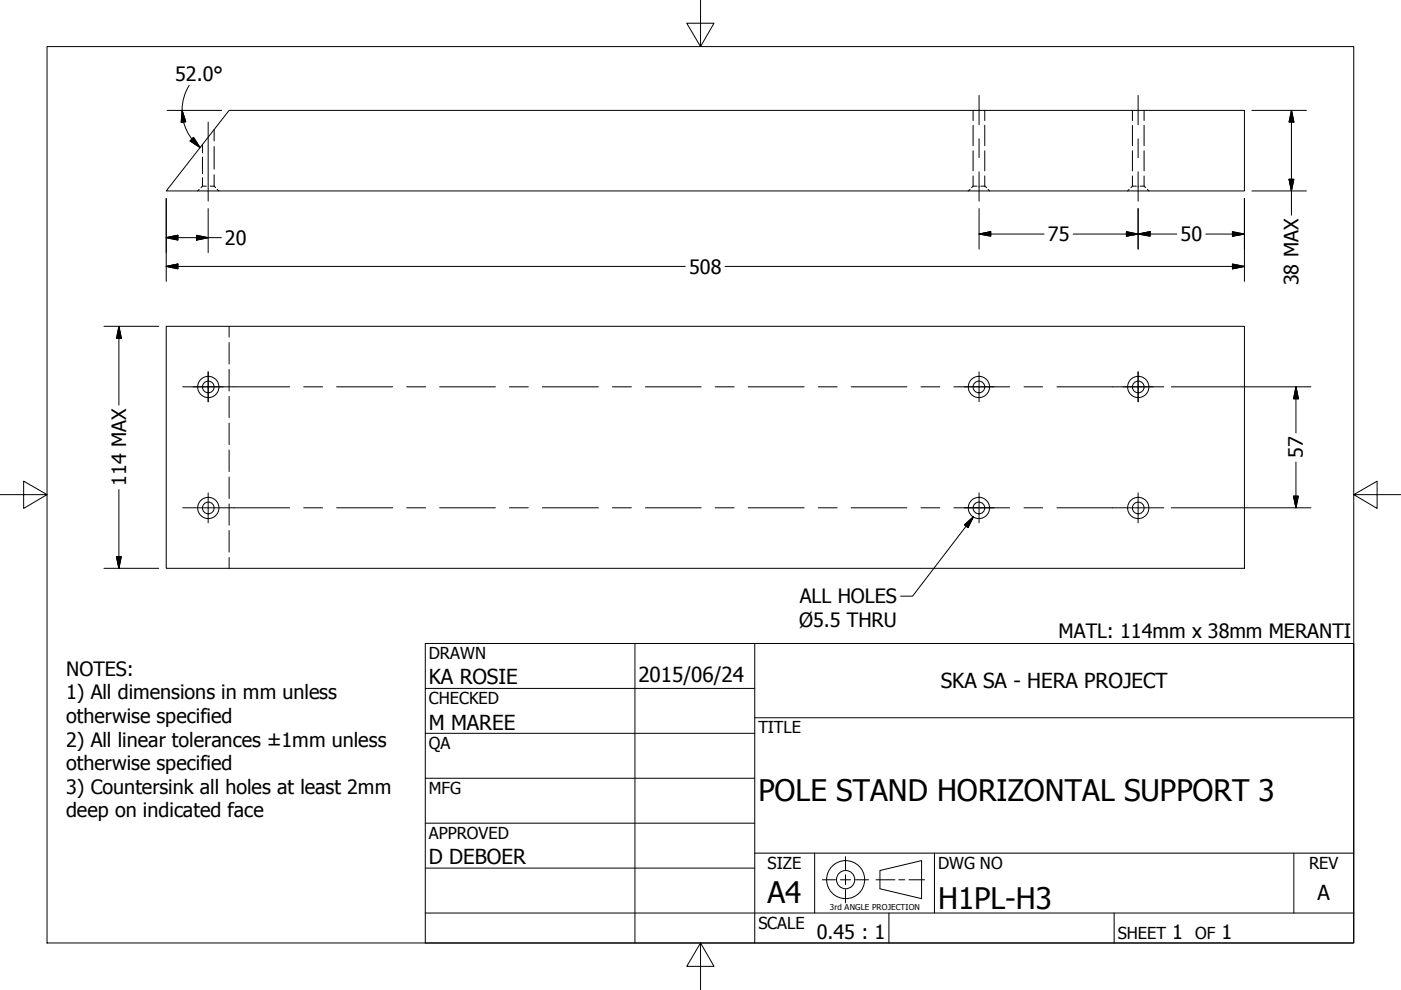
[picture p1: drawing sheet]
<svg xmlns="http://www.w3.org/2000/svg" width="297mm" height="210mm" viewBox="0 0 297 210" stroke-linecap="round" stroke-linejoin="round" font-family="sans-serif">
<!-- layer: Hidden (ANSI) -->
<g fill="none" stroke="#000" stroke-width=".21">
<path d="M42.9 39.5h.9M42.9 39.5l-.3 .3M42.9 30.6v1.8M42.9 33.3v3.5M42.9 37.7v1.8M44.6 39.5h.8M45.4 39.5l.3 .3M45.4 27.5v2.4M45.4 31.1v4.7M45.4 37.1v2.4M206.3 39.5h.8M206.3 39.5l-.3 .3"/>
<path d="M206.3 23.4v2.2M206.3 26.6v4.3M206.3 32v4.2M206.3 37.3v2.2M208 39.5h.8M208.8 39.5l.4 .3M208.8 23.4v2.2M208.8 26.6v4.3M208.8 32v4.2M208.8 37.3v2.2M240.1 39.5h.8M240.1 39.5l-.3 .3"/>
<path d="M240.1 23.4v2.2M240.1 26.6v4.3M240.1 32v4.2M240.1 37.3v2.2M241.7 39.5h.9M242.6 39.5l.3 .3M242.6 23.4v2.2M242.6 26.6v4.3M242.6 32v4.2M242.6 37.3v2.2M42.2 40.2l-.3 .3M46 40.2l.4 .3"/>
<path d="M205.7 40.2l-.4 .3M209.5 40.2l.3 .3M239.4 40.2l-.3 .3M243.3 40.2l.3 .3M48.6 69.2v2.3M48.6 72.6v4.6M48.6 78.3v4.6M48.6 84v4.6M48.6 89.7v4.6M48.6 95.4v4.6M48.6 101.1v4.6M48.6 106.8v4.6"/>
<path d="M48.6 112.5v4.6M48.6 118.2v2.3"/>
</g>
<!-- layer: Visible (ANSI) -->
<g fill="none" stroke="#000" stroke-width=".21">
<path d="M48.6 23.4h215.2v17.1h-228.6zM35.2 69.2h228.6v51.3h-228.6z"/>
<circle cx="44.2" cy="82" r="2.25"/>
<circle cx="44.2" cy="82" r="1.24"/>
<circle cx="207.5" cy="82" r="2.25"/>
<circle cx="207.5" cy="82" r="1.24"/>
<circle cx="241.3" cy="82" r="2.25"/>
<circle cx="241.3" cy="82" r="1.24"/>
<circle cx="44.2" cy="107.7" r="2.25"/>
<circle cx="44.2" cy="107.7" r="1.24"/>
<circle cx="207.5" cy="107.7" r="2.25"/>
<circle cx="207.5" cy="107.7" r="1.24"/>
<circle cx="241.3" cy="107.7" r="2.25"/>
<circle cx="241.3" cy="107.7" r="1.24"/>
</g>
<!-- layer: Border (ANSI) -->
<path d="M148.5 -.1v10l-2.9-5h5.8l-2.9 5M10 9.9h277v190h-277zM0 104.9h10l-5-2.9v5.8l5-2.9M287 104.9l5 2.9v-5.8l-5 2.9h10M148.5 199.9l2.9 5h-5.8l2.9-5v10" fill="none" stroke="#000" stroke-width=".21"/>
<!-- layer: Title (ANSI) -->
<g fill="none" stroke="#000" stroke-width=".21">
<path d="M90.2 136.4h196.8v63.5h-196.8zM134.6 136.4v63.5M160 136.4v63.5M90.2 146h69.8M90.2 155.5h69.8M160 152.2h127M90.2 165h69.8M90.2 174.5h69.8M90.2 193.6h196.8M90.2 184.1h69.8M160 180.9h127M172.7 180.9v12.7"/>
<path d="M188.5 193.6v6.3M198.1 180.9v12.7M236.2 193.6v6.3M274.3 180.9v12.7"/>
</g>
<!-- layer: Center Mark (ANSI) -->
<path d="M44.1 78.8v6.4M207.6 78.8v6.4M241.3 78.8v6.4M41 82h6.3M204.4 82h6.4M238.1 82h6.4M44.1 104.5v6.3M204.4 107.7h6.4M207.6 104.5v6.3M241.3 104.5v6.3" fill="none" stroke="#000" stroke-width=".21"/>
<!-- layer: Centerline (ANSI) -->
<g fill="none" stroke="#000" stroke-width=".21">
<path d="M44.1 25.9v16.7M207.6 20.2v6.3M207.6 29.4v4M207.6 36.4v6.2M241.3 20.2v6.3M241.3 29.4v4M241.3 36.4v6.2M38.7 82h22.7M64.4 82h4M71.4 82h11.8M86.2 82h4M93.2 82h11.8"/>
<path d="M108 82h4M115 82h11.9M129.9 82h4M136.8 82h11.9M151.6 82h4M158.6 82h11.9M173.5 82h4M180.5 82h11.8M195.3 82h4M202.2 82h11.9M217.1 82h3.9M224.1 82h22.7"/>
<path d="M38.7 107.7h22.7M64.4 107.7h4M71.4 107.7h11.8M86.2 107.7h4M93.2 107.7h11.8M108 107.7h4M115 107.7h11.9M129.9 107.7h4M136.8 107.7h11.9M151.6 107.7h4M158.6 107.7h11.9M173.5 107.7h4"/>
<path d="M180.5 107.7h11.8M195.3 107.7h4M202.2 107.7h11.9M217.1 107.7h3.9M224.1 107.7h22.7"/>
</g>
<!-- layer: Dimension (ANSI) -->
<g fill="none" stroke="#000" stroke-width=".21">
<path d="M40.1 18.1a10 10 0 0 0-1.5 5.3M35.4 23.4h11.6M38.6 23.4l.8 2.4-1 .1zM38.6 23.4a10 10 0 0 0 .9 4.1l1.2 2M40.6 29.5l1.8 1.8M41 29.1l1.4 2.2-2.1-1.4zM265.4 23.4h11.6M273.3 38h1l-.5 2.5zM273.8 23.4l.5 2.5h-1zM273.8 23.4v22.2M35.2 56.5l2.5-.5v1zM35.2 50.4l2.5-.5v1z"/>
<path d="M35.2 56.5h110.1M35.2 42.1v17.6M35.2 50.4h11.7M41.7 49.9l2.4 .5-2.4 .5zM44.1 44.2v9.4M153.7 56.5h110.1M207.6 49.6l2.5-.5v1zM207.6 49.6h13.8M207.6 44.2v8.6M227.5 49.6h22M238.8 49.1l2.5 .5-2.5 .5zM241.3 49.6l2.5-.5v1z"/>
<path d="M241.3 44.2v8.6M255.7 49.6h8.1M261.3 56l2.5 .5-2.5 .5zM261.3 49.1l2.5 .5-2.5 .5zM263.8 42.1v17.6M265.4 40.5h11.6M22 69.2h11.7M25.2 69.2l.5 2.5h-1zM25.2 69.2v16.7M248.3 82h29.6M274.8 82l.5 2.6h-1zM274.8 82v9.8"/>
<path d="M274.8 98v9.7M24.7 118h1l-.5 2.5zM25.2 103.8v16.7M248.3 107.7h29.6M274.3 105.2h1l-.5 2.5zM22 120.5h11.7"/>
</g>
<g fill="#000" stroke="#000" stroke-width=".21">
<path d="M38.6 23.4l.8 2.4zM38.6 23.4l.8 2.4-1 .1zM40.3 29.9l2.1 1.4zM41 29.1l1.4 2.2-2.1-1.4zM273.3 38l.5 2.5zM273.3 38h1l-.5 2.5zM273.8 23.4l.5 2.5zM273.8 23.4l.5 2.5h-1zM35.2 56.5l2.5-.5zM35.2 56.5l2.5-.5v1zM35.2 50.4l2.5-.5zM35.2 50.4l2.5-.5v1z"/>
<path d="M41.7 50.9l2.4-.5zM41.7 49.9l2.4 .5-2.4 .5zM207.6 49.6l2.5-.5zM207.6 49.6l2.5-.5v1zM238.8 50.1l2.5-.5zM238.8 49.1l2.5 .5-2.5 .5zM241.3 49.6l2.5-.5zM241.3 49.6l2.5-.5v1zM261.3 57l2.5-.5zM261.3 56l2.5 .5-2.5 .5zM261.3 50.1l2.5-.5zM261.3 49.1l2.5 .5-2.5 .5z"/>
<path d="M25.2 69.2l.5 2.5zM25.2 69.2l.5 2.5h-1zM274.8 82l.5 2.6zM274.8 82l.5 2.6h-1zM24.7 118l.5 2.5zM24.7 118h1l-.5 2.5zM274.3 105.2l.5 2.5zM274.3 105.2h1l-.5 2.5z"/>
</g>
<!-- layer: Sketch Geometry (ANSI) -->
<g fill="none" stroke="#000" stroke-width=".21">
<path d="M174.4 186.5h2.8M178.2 186.5h2.1M179.3 181.6v2.8M179.3 185.5v2.1M179.3 188.6v2.8M181.4 186.5h2.7M185.7 186.5h4M186.6 184.6l8.8-2.1v8l-8.8-2.1zM190.6 186.5h1.2M192.7 186.5h3.3"/>
<circle cx="179.3" cy="186.5" r="4"/>
<circle cx="179.3" cy="186.5" r="1.94"/>
</g>
<!-- layer: Symbol (ANSI) -->
<path d="M204.5 111.3l1.9-1.7-1.2 2.3zM206.4 109.6l-12.9 16.8h-2.6" fill="none" stroke="#000" stroke-width=".21"/>
<path d="M206.4 109.6l-1.2 2.3zM204.5 111.3l1.9-1.7-1.2 2.3z" fill="#000" stroke="#000" stroke-width=".21"/>
<g font-size="6.3">
<text x="160.8" y="169.8">POLE STAND HORIZONTAL SUPPORT 3</text>
<text x="162.8" y="191.4">A4</text>
<text x="198.9" y="192.7">H1PL-H3</text>
</g>
<g font-size="4.4">
<text x="90.9" y="145.1">KA ROSIE</text>
<text x="135.4" y="144.5">2015/06/24</text>
<text x="199.5" y="145.9">SKA SA - HERA PROJECT</text>
<text x="90.9" y="154.7">M MAREE</text>
<text x="90.9" y="183.2">D DEBOER</text>
<text x="279.3" y="190.7">A</text>
</g>
<g font-size="4.2">
<text x="37.1" y="17.2">52.0°</text>
<text x="47.7" y="51.9">20</text>
<text x="222.2" y="51.1">75</text>
<text x="250.3" y="51.1">50</text>
<text x="146.1" y="58">508</text>
<text x="275.3" y="60.5" transform="rotate(-90 275.3 60.5)">38 MAX</text>
<text x="276.2" y="97.1" transform="rotate(-90 276.2 97.1)">57</text>
<text x="26.7" y="103" transform="rotate(-90 26.7 103)">114 MAX</text>
<text x="169.6" y="127.9">ALL HOLES</text>
<text x="169.4" y="132.9">Ø5.5 THRU</text>
<text x="224.4" y="135.3">MATL: 114mm x 38mm MERANTI</text>
<text x="14" y="143.2">NOTES:</text>
<text x="14" y="148.2">1) All dimensions in mm unless</text>
<text x="14" y="153.3">otherwise specified</text>
<text x="14" y="158.3">2) All linear tolerances ±1mm unless</text>
<text x="14" y="163.3">otherwise specified</text>
<text x="14" y="168.3">3) Countersink all holes at least 2mm</text>
<text x="14" y="173.3">deep on indicated face</text>
<text x="173.2" y="199.1">0.45 : 1</text>
<text x="248.5" y="199.1">1</text>
<text x="259" y="199.1">1</text>
</g>
<g font-size="3.5">
<text x="90.9" y="139.7">DRAWN</text>
<text x="90.9" y="149.3">CHECKED</text>
<text x="160.8" y="155.5">TITLE</text>
<text x="90.9" y="158.8">QA</text>
<text x="90.9" y="168.3">MFG</text>
<text x="90.9" y="177.8">APPROVED</text>
<text x="162.8" y="184.2">SIZE</text>
<text x="198.9" y="184.2">DWG NO</text>
<text x="277.6" y="184.2">REV</text>
<text x="160.8" y="196.9">SCALE</text>
<text x="237" y="199.1">SHEET</text>
<text x="253.4" y="199.1">OF</text>
</g>
<text font-size="1.7" x="176" y="192.9">3rd ANGLE PROJECTION</text>
</svg>
